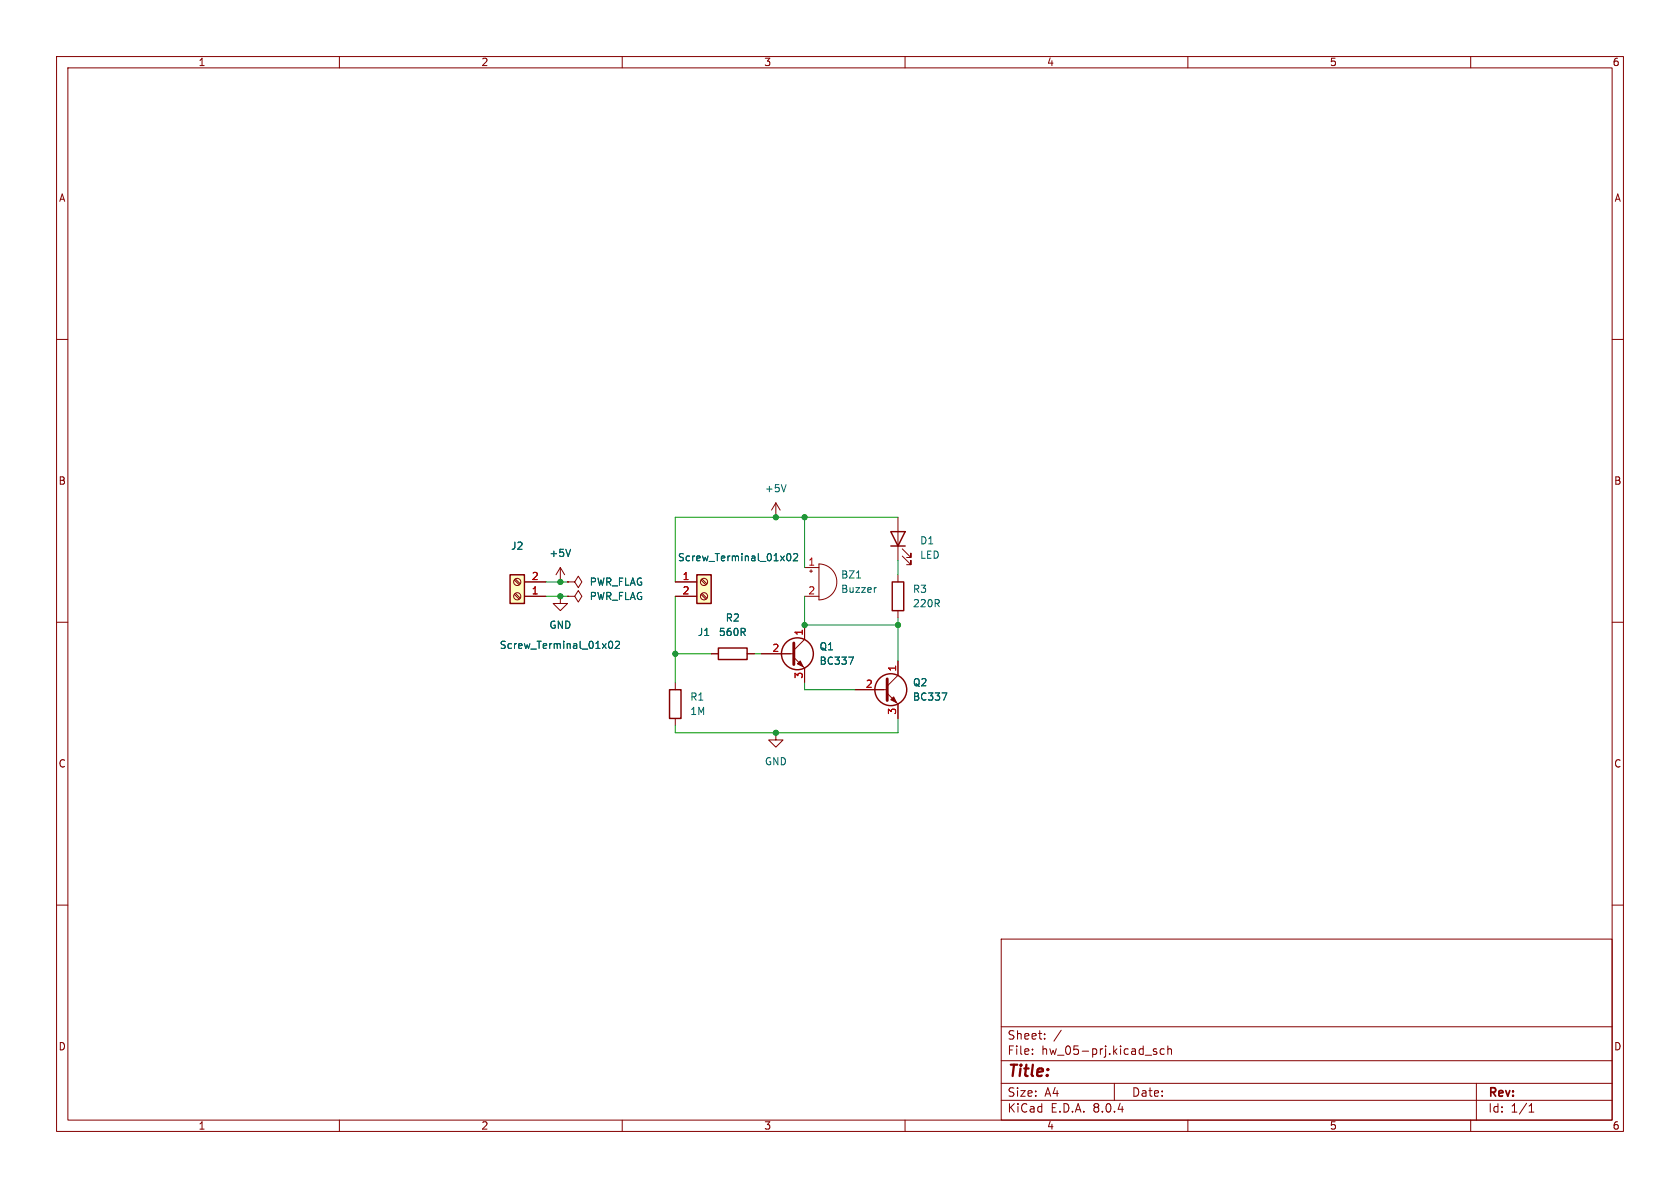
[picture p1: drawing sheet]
<svg xmlns="http://www.w3.org/2000/svg" width="297mm" height="210mm" viewBox="0 0 297 210" stroke-linecap="round" stroke-linejoin="round" font-family="sans-serif">
<g fill="none" stroke="#840000" stroke-width=".18">
<path d="M10 10h277v190h-277zM12 12h273v186h-273zM60 10v2M110 10v2M160 10v2M210 10v2M260 10v2M10 60h2M285 60h2M137.2 91.4h.1M137.2 88.9l-.8 1.3M137.2 88.9v2.5"/>
<path d="M137.2 88.9l.7 1.3M10 110h2M100.3 105.4h1.3l.6-1 .7 1-.7 1-.6-1M100.3 105.4h.1M125.7 115.6h1.3M132.1 115.6h1.2M158.7 101.6v1.3M158.7 108v1.2M285 110h2M119.4 120.7v1.2M119.4 127v1.3M10 160h2"/>
<path d="M285 160h2M177 166h108v32h-108zM60 198v2M110 198v2M160 198v2M177 194.5h108M177 191.5h108M177 187.5h108M177 181.5h108M182.5 186.3v.1M182.5 185.5v.1M184.7 183.6v.1"/>
<path d="M184.7 182.8v.1M187.6 182.1l-1.3 2M197 191.5v3M204.5 185.5l-.4-.1-.2 .2 .1 .2 .5 .2v.3h-.6M205.8 185.5l-.4-.1-.3 .3v.4l.1 .2h.6M206.5 185.5l.2-.1 .3 .1 .1 .9M206.5 184.9v1.5M210 198v2M260 198v2M261 191.5v6.5M270.3 196.6h.9M270.3 195.5l.4-.4v1.5"/>
</g>
<path d="M127 114.6h5.1v2h-5.1zM157.7 102.9h2.1v5.1h-2.1zM118.4 121.9h2v5.1h-2z" fill="none" stroke="#840000" stroke-width=".25"/>
<path d="M139 85.7l-.4 1.2" fill="none" stroke="#006464" stroke-width=".18"/>
<path d="M123.2 101.6h2.5v5.1h-2.5z" fill="#ffffc2"/>
<path d="M157.5 94h2.5l-1.3 2.5zM157.5 96.5h2.5M123.2 101.6h2.5v5.1h-2.5z" fill="none" stroke="#840000" stroke-width=".25"/>
<g fill="none" stroke="#840000" stroke-width=".18">
<path d="M144.8 99.7a3.2 3.2 0 0 1 3.1 3.2 3.2 3.2 0 0 1-3.1 3.1zM158.7 91.4v7.7M159.5 98.3l1.5 1.5v-.7v.7h-.7M159.5 97l1.5 1.6v-.8v.8h-.7M99.1 102.9h.1M99.1 105.4v1.3h1.2l-1.2 1.3-1.3-1.3h1.3M99.1 105.4h.1M99.1 100.3l-.8 1.3M99.1 100.3v2.6M99.1 100.3l.7 1.3M119.4 102.9h3.8M119.4 105.4h3.8"/>
<path d="M123.9 105.1l.9 .8M123.9 102.5l.9 .9M124.1 104.9l.9 .8M124.1 102.4l.9 .8M142.2 105.4h2.6M142.2 100.3h2.6M143.1 101h.5M143.4 100.7v.5"/>
<circle cx="124.5" cy="105.4" r=".63"/>
<circle cx="124.5" cy="102.9" r=".63"/>
</g>
<path d="M100.9 97.1l-.4 1.3M139.2 98l.2-.1a.68 .68 0 0 1 .4 .6 .68 .68 0 0 1-.4 .6l-.2-.1-.1-.4zM140.3 98l.5-.1 .2 .3-.8 .9h.8M151.4 102.2h.7M154.9 103.9h-.2" fill="none" stroke="#006464" stroke-width=".18"/>
<path d="M90.2 101.6h2.5v5.1h-2.5z" fill="#ffffc2"/>
<g fill="none" stroke="#840000" stroke-width=".25">
<path d="M90.2 101.6h2.5v5.1h-2.5z"/>
<circle cx="141" cy="115.6" r="2.82"/>
<circle cx="157.5" cy="121.9" r="2.82"/>
</g>
<g fill="none" stroke="#840000" stroke-width=".18">
<path d="M90.9 102.5l.9 .9M90.9 105.1l.9 .8M91.1 102.4l.9 .8M91.1 104.9l.9 .8M92.7 105.4h3.8M92.7 102.9h3.8M99.1 102.9h.1M99.1 105.4h.1M100.3 102.9h1.3l.6-1 .7 1-.7 1-.6-1M100.3 102.9h.1M100.3 105.4h.1M119.4 105.4h3.8"/>
<path d="M119.4 102.9h3.8M125.7 115.6h1.3M132.1 115.6h1.2M134.6 115.6h5.7M140.3 116.2l1.9 1.9v2.6M142.2 110.5v2.5l-1.9 1.9M158.7 116.8v2.6l-1.9 1.9M137.2 129.5v1.3h1.2l-1.2 1.3-1.3-1.3h1.3M137.2 129.5h.1M151.1 121.9h5.7M156.8 122.6l1.9 1.9v2.5"/>
<circle cx="91.4" cy="102.9" r=".63"/>
<circle cx="91.4" cy="105.4" r=".63"/>
</g>
<path d="M100.9 97.1l-.4 1.3M139.2 98l.2-.1a.68 .68 0 0 1 .4 .6 .68 .68 0 0 1-.4 .6l-.2-.1-.1-.4zM140.3 98l.5-.1 .2 .3-.8 .9h.8M107.7 113.5l.2-.1a.68 .68 0 0 1 .4 .6 .68 .68 0 0 1-.4 .6l-.2-.1-.1-.4zM108.8 113.5l.5-.1 .2 .3-.8 .9h.8M150 116.1h.9l-.6 1.3M166.5 122.5h.9l-.6 1.3" fill="none" stroke="#006464" stroke-width=".18"/>
<path d="M140.3 113.7v3.8M156.8 120v3.8" fill="none" stroke="#840000" stroke-width=".51"/>
<g fill="#840000" stroke="#840000" stroke-width=".18">
<path d="M141 117.3l.5-.5 .5 1.1z"/>
<path d="M157.5 123.7l.5-.5 .5 1z"/>
</g>
<path d="M142.2 91.4v8.9M158.7 91.4h-39.3v11.5M158.7 99.1v2.5M96.5 105.4h3.8M96.5 102.9h3.8M119.4 105.4v15.3M119.4 115.6h6.3M133.3 115.6h1.3M142.2 105.4v5.1h16.5M158.7 109.2v7.6M142.2 120.7v1.2h8.9M158.7 127v2.5h-39.3v-1.2" fill="none" stroke="#009600" stroke-width=".18"/>
<g fill="#009600" stroke="#009600" stroke-width=".18">
<circle cx="137.2" cy="129.5" r=".46"/>
<circle cx="142.2" cy="110.5" r=".46"/>
<circle cx="142.2" cy="91.4" r=".46"/>
<circle cx="137.2" cy="91.4" r=".46"/>
<circle cx="119.4" cy="115.6" r=".46"/>
<circle cx="99.1" cy="105.4" r=".46"/>
<circle cx="158.7" cy="110.5" r=".46"/>
<circle cx="99.1" cy="102.9" r=".46"/>
</g>
<text font-size="2.8" fill="#840000" x="178" y="190.9">Title:</text>
<g font-size="2.1" fill="#840000">
<text x="178" y="184">Sheet:</text>
<text x="178" y="186.7">File:</text>
<text x="184.1" y="186.7">hw_05-prj.kicad_sch</text>
<text x="178" y="196.9">KiCad</text>
<text x="178" y="194.1">Size:</text>
<text x="184.7" y="194.1">A4</text>
<text x="185.7" y="196.9">E.D.A.</text>
<text x="193.3" y="196.9">8.0.4</text>
<text x="200" y="194.1">Date:</text>
<text x="263" y="194.3">Rev:</text>
<text x="263" y="196.9">Id:</text>
<text x="267.1" y="196.9">1/1</text>
</g>
<g font-size="1.8" fill="#840000">
<text x="35" y="11.9">1</text>
<text x="85" y="11.9">2</text>
<text x="135" y="11.9">3</text>
<text x="185" y="11.9">4</text>
<text x="235" y="11.9">5</text>
<text x="285" y="11.9">6</text>
<text x="10.3" y="35.9">A</text>
<text x="285.3" y="35.9">A</text>
<text x="10.3" y="85.9">B</text>
<text x="285.3" y="85.9">B</text>
<text x="10.3" y="135.9">C</text>
<text x="285.3" y="135.9">C</text>
<text x="10.3" y="185.9">D</text>
<text x="285.3" y="185.9">D</text>
<text x="35" y="199.9">1</text>
<text x="85" y="199.9">2</text>
<text x="135" y="199.9">3</text>
<text x="185" y="199.9">4</text>
<text x="235" y="199.9">5</text>
<text x="285" y="199.9">6</text>
</g>
<g font-size="1.8" fill="#006464">
<text x="135.1" y="87.2">+5V</text>
<text x="90.2" y="97.4">J2</text>
<text x="97" y="98.7">+5V</text>
<text x="119.8" y="99.4">Screw_Terminal_01x02</text>
<text x="162.6" y="96.4">D1</text>
<text x="162.6" y="99">LED</text>
<text x="104.1" y="106.3">PWR_FLAG</text>
<text x="104.1" y="103.7">PWR_FLAG</text>
<text x="148.6" y="102.5">BZ1</text>
<text x="148.6" y="105">Buzzer</text>
<text x="161.3" y="105">R3</text>
<text x="161.3" y="107.5">220R</text>
<text x="97" y="111.4">GND</text>
<text x="123.3" y="112.6">J1</text>
<text x="127" y="112.6">560R</text>
<text x="128.2" y="110.1">R2</text>
<text x="88.3" y="114.9">Screw_Terminal_01x02</text>
<text x="144.8" y="117.7">BC337</text>
<text x="144.8" y="115.2">Q1</text>
<text x="121.9" y="124.1">R1</text>
<text x="161.3" y="124.1">BC337</text>
<text x="161.3" y="121.5">Q2</text>
<text x="121.9" y="126.6">1M</text>
<text x="135.1" y="135.5">GND</text>
</g>
<g font-size="1.8" fill="#a90000">
<text x="142.8" y="100.1">1</text>
<text x="93.9" y="105.2">1</text>
<text x="93.9" y="102.6">2</text>
<text x="120.6" y="102.6">1</text>
<text x="120.6" y="105.2">2</text>
<text x="142.8" y="105.2">2</text>
<text x="142" y="112.5" transform="rotate(-90 142 112.5)">1</text>
<text x="136.5" y="115.3">2</text>
<text x="158.5" y="118.8" transform="rotate(-90 158.5 118.8)">1</text>
<text x="142" y="120.1" transform="rotate(-90 142 120.1)">3</text>
<text x="153" y="121.7">2</text>
<text x="158.5" y="126.4" transform="rotate(-90 158.5 126.4)">3</text>
</g>
</svg>
